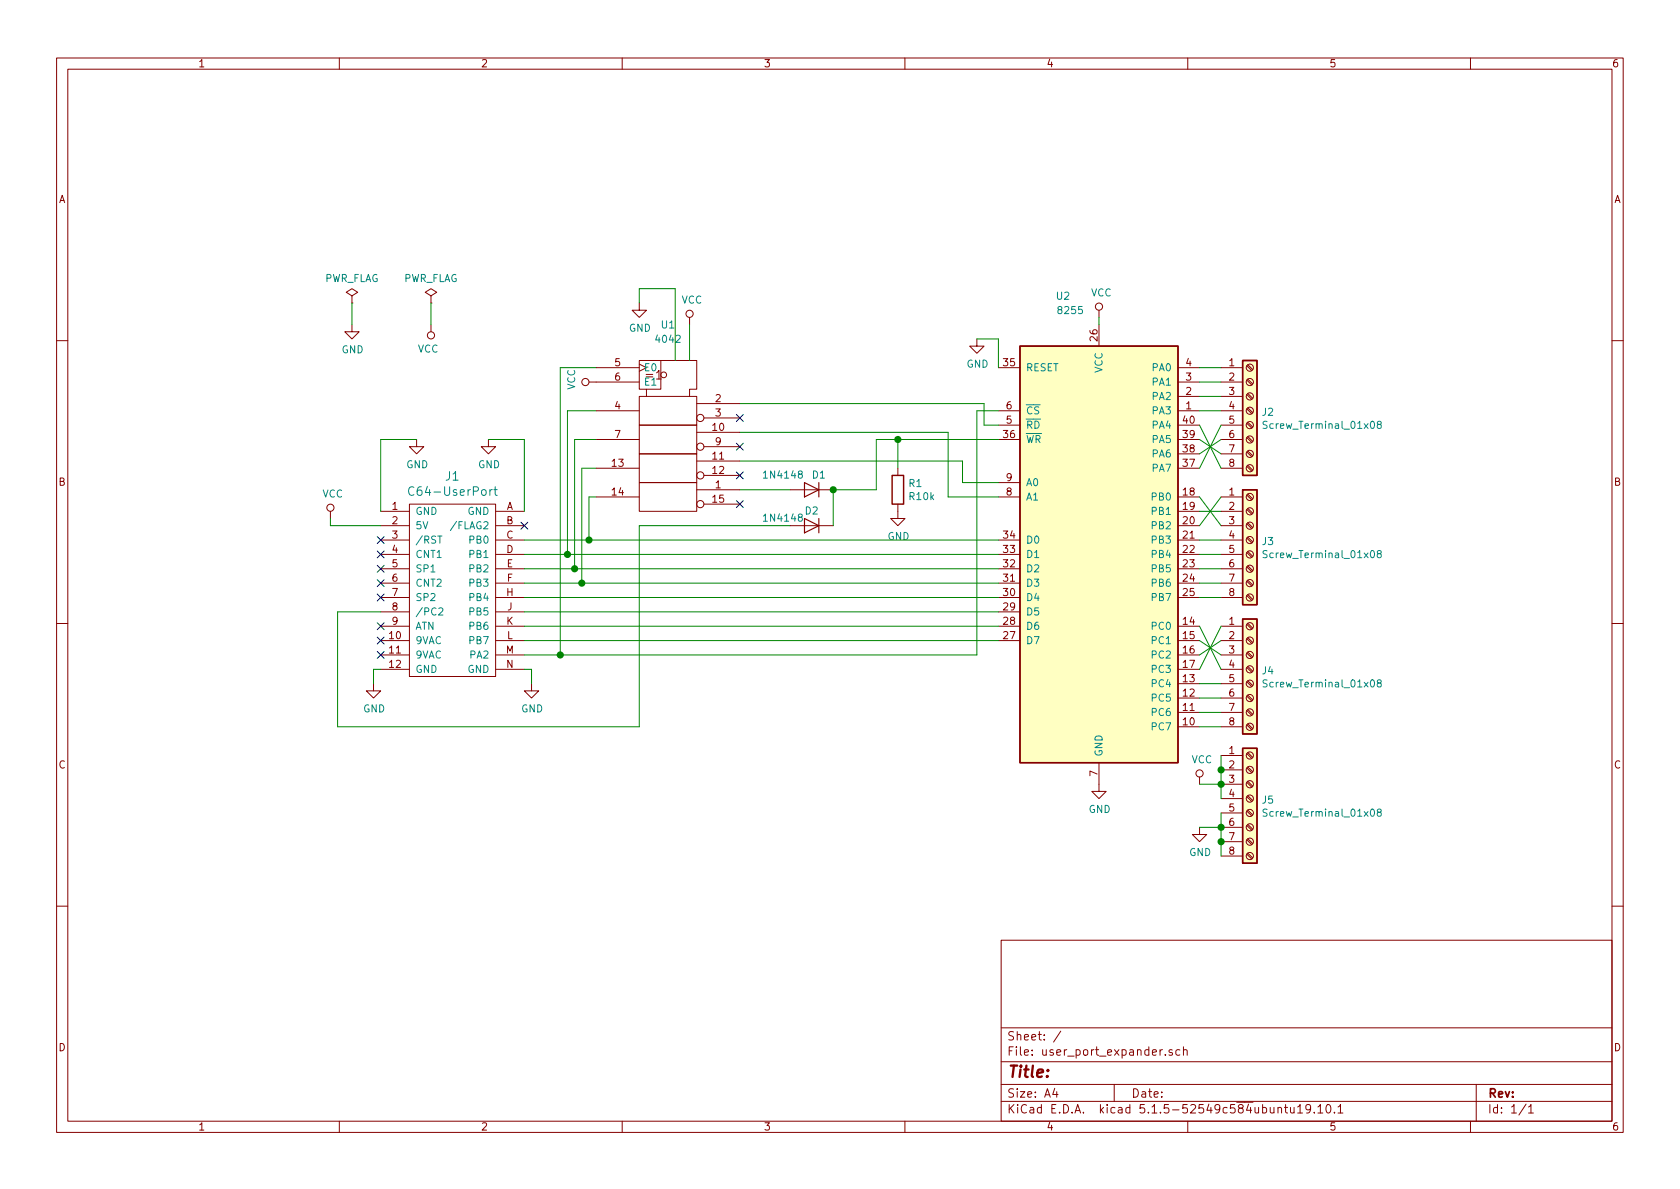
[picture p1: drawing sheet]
EESchema Schematic File Version 4
EELAYER 30 0
EELAYER END
$Descr A4 11693 8268
encoding utf-8
Sheet 1 1
Title ""
Date ""
Rev ""
Comp ""
Comment1 ""
Comment2 ""
Comment3 ""
Comment4 ""
$EndDescr
$Comp
L power:VCC #PWR02
U 1 1
P 2300 3600
F 0 "#PWR02" H 2300 3450 50  0001 C CNN
F 1 "VCC" H 2317 3773 50  0000 C CNN
F 2 "" H 2300 3600 50  0001 C CNN
F 3 "" H 2300 3600 50  0001 C CNN
	1    2300 3600
	1    0    0    -1  
$EndComp
$Comp
L Diode:1N4148 D1
U 1 1
P 5650 3400
F 0 "D1" H 5600 3300 50  0000 C CNN
F 1 "1N4148" H 5850 3300 50  0000 C CNN
F 2 "Diodes_THT:D_DO-35_SOD27_P7.62mm_Horizontal" H 5650 3225 50  0001 C CNN
F 3 "https://assets.nexperia.com/documents/data-sheet/1N4148_1N4448.pdf" H 5650 3400 50  0001 C CNN
	1    5650 3400
	-1   0    0    1   
$EndComp
$Comp
L Diode:1N4148 D2
U 1 1
P 5650 3650
F 0 "D2" H 5650 3550 50  0000 C CNN
F 1 "1N4148" H 5850 3600 50  0000 C CNN
F 2 "Diodes_THT:D_DO-35_SOD27_P7.62mm_Horizontal" H 5650 3475 50  0001 C CNN
F 3 "https://assets.nexperia.com/documents/data-sheet/1N4148_1N4448.pdf" H 5650 3650 50  0001 C CNN
	1    5650 3650
	-1   0    0    1   
$EndComp
Wire Wire Line
	4150 3450 4100 3450
Wire Wire Line
	4100 3450 4100 3750
Connection ~ 4100 3750
Wire Wire Line
	4100 3750 6950 3750
Wire Wire Line
	4150 3250 4050 3250
Wire Wire Line
	4050 3250 4050 4050
Connection ~ 4050 4050
Wire Wire Line
	4050 4050 6950 4050
Wire Wire Line
	4150 3050 4000 3050
Wire Wire Line
	4000 3050 4000 3950
Connection ~ 4000 3950
Wire Wire Line
	4000 3950 6950 3950
Wire Wire Line
	4150 2850 3950 2850
Wire Wire Line
	3950 2850 3950 3850
Connection ~ 3950 3850
Wire Wire Line
	3950 3850 6950 3850
Wire Wire Line
	6800 4550 6800 2850
Wire Wire Line
	6800 2850 6950 2850
Wire Wire Line
	3900 4550 3900 2550
Wire Wire Line
	3900 2550 4150 2550
Connection ~ 3900 4550
Wire Wire Line
	3900 4550 6800 4550
$Comp
L power:VCC #PWR06
U 1 1
P 4800 2250
F 0 "#PWR06" H 4800 2100 50  0001 C CNN
F 1 "VCC" H 4817 2423 50  0000 C CNN
F 2 "" H 4800 2250 50  0001 C CNN
F 3 "" H 4800 2250 50  0001 C CNN
	1    4800 2250
	1    0    0    -1  
$EndComp
$Comp
L power:GND #PWR07
U 1 1
P 4450 2100
F 0 "#PWR07" H 4450 1850 50  0001 C CNN
F 1 "GND" H 4455 1927 50  0000 C CNN
F 2 "" H 4450 2100 50  0001 C CNN
F 3 "" H 4450 2100 50  0001 C CNN
	1    4450 2100
	1    0    0    -1  
$EndComp
Wire Wire Line
	5150 3400 5500 3400
Wire Wire Line
	5150 3000 6600 3000
Wire Wire Line
	6600 3000 6600 3450
Wire Wire Line
	6600 3450 6950 3450
Wire Wire Line
	5150 3200 6700 3200
Wire Wire Line
	6700 3200 6700 3350
Wire Wire Line
	6700 3350 6950 3350
Wire Wire Line
	6950 2950 6850 2950
Wire Wire Line
	6850 2950 6850 2800
Wire Wire Line
	6850 2800 5150 2800
$Comp
L Interface:8255 U2
U 1 1
P 7650 3850
F 0 "U2" H 7400 5650 50  0000 C CNN
F 1 "8255" H 7450 5550 50  0000 C CNN
F 2 "Housings_DIP:DIP-40_W15.24mm_Socket_LongPads" H 7650 4150 50  0001 C CNN
F 3 "http://aturing.umcs.maine.edu/~meadow/courses/cos335/Intel8255A.pdf" H 7650 4150 50  0001 C CNN
	1    7650 3850
	1    0    0    -1  
$EndComp
NoConn ~ 5150 2900
NoConn ~ 5150 3100
NoConn ~ 5150 3300
NoConn ~ 5150 3500
$Comp
L power:GND #PWR09
U 1 1
P 6800 2350
F 0 "#PWR09" H 6800 2100 50  0001 C CNN
F 1 "GND" H 6805 2177 50  0000 C CNN
F 2 "" H 6800 2350 50  0001 C CNN
F 3 "" H 6800 2350 50  0001 C CNN
	1    6800 2350
	1    0    0    -1  
$EndComp
Wire Wire Line
	6950 2550 6950 2350
$Comp
L power:VCC #PWR010
U 1 1
P 7650 2200
F 0 "#PWR010" H 7650 2050 50  0001 C CNN
F 1 "VCC" H 7667 2373 50  0000 C CNN
F 2 "" H 7650 2200 50  0001 C CNN
F 3 "" H 7650 2200 50  0001 C CNN
	1    7650 2200
	1    0    0    -1  
$EndComp
$Comp
L power:GND #PWR011
U 1 1
P 7650 5450
F 0 "#PWR011" H 7650 5200 50  0001 C CNN
F 1 "GND" H 7655 5277 50  0000 C CNN
F 2 "" H 7650 5450 50  0001 C CNN
F 3 "" H 7650 5450 50  0001 C CNN
	1    7650 5450
	1    0    0    -1  
$EndComp
Wire Wire Line
	5800 3400 5800 3650
Wire Wire Line
	6100 3050 6100 3400
Wire Wire Line
	6100 3400 5800 3400
Wire Wire Line
	6100 3050 6250 3050
Connection ~ 5800 3400
$Comp
L Device:R R1
U 1 1
P 6250 3400
F 0 "R1" H 6320 3446 50  0000 L CNN
F 1 "R10k" H 6320 3355 50  0000 L CNN
F 2 "Resistors_THT:R_Axial_DIN0204_L3.6mm_D1.6mm_P7.62mm_Horizontal" V 6180 3400 50  0001 C CNN
F 3 "~" H 6250 3400 50  0001 C CNN
	1    6250 3400
	1    0    0    -1  
$EndComp
$Comp
L power:GND #PWR08
U 1 1
P 6250 3550
F 0 "#PWR08" H 6250 3300 50  0001 C CNN
F 1 "GND" H 6255 3377 50  0000 C CNN
F 2 "" H 6250 3550 50  0001 C CNN
F 3 "" H 6250 3550 50  0001 C CNN
	1    6250 3550
	1    0    0    -1  
$EndComp
Wire Wire Line
	6250 3250 6250 3050
Connection ~ 6250 3050
Wire Wire Line
	6250 3050 6950 3050
Wire Wire Line
	7650 2200 7650 2250
$Comp
L Connector:Screw_Terminal_01x08 J2
U 1 1
P 8700 2850
F 0 "J2" H 8780 2842 50  0000 L CNN
F 1 "Screw_Terminal_01x08" H 8780 2751 50  0000 L CNN
F 2 "TerminalBlock_Phoenix:TerminalBlock_Phoenix_MPT-2.54mm_8pol" H 8700 2850 50  0001 C CNN
F 3 "~" H 8700 2850 50  0001 C CNN
	1    8700 2850
	1    0    0    -1  
$EndComp
$Comp
L Connector:Screw_Terminal_01x08 J3
U 1 1
P 8700 3750
F 0 "J3" H 8780 3742 50  0000 L CNN
F 1 "Screw_Terminal_01x08" H 8780 3651 50  0000 L CNN
F 2 "TerminalBlock_Phoenix:TerminalBlock_Phoenix_MPT-2.54mm_8pol" H 8700 3750 50  0001 C CNN
F 3 "~" H 8700 3750 50  0001 C CNN
	1    8700 3750
	1    0    0    -1  
$EndComp
$Comp
L Connector:Screw_Terminal_01x08 J4
U 1 1
P 8700 4650
F 0 "J4" H 8780 4642 50  0000 L CNN
F 1 "Screw_Terminal_01x08" H 8780 4551 50  0000 L CNN
F 2 "TerminalBlock_Phoenix:TerminalBlock_Phoenix_MPT-2.54mm_8pol" H 8700 4650 50  0001 C CNN
F 3 "~" H 8700 4650 50  0001 C CNN
	1    8700 4650
	1    0    0    -1  
$EndComp
Wire Wire Line
	8350 2550 8500 2550
Wire Wire Line
	8350 2650 8500 2650
Wire Wire Line
	8350 2750 8500 2750
Wire Wire Line
	8350 2850 8500 2850
$Comp
L Connector:Screw_Terminal_01x08 J5
U 1 1
P 8700 5550
F 0 "J5" H 8780 5542 50  0000 L CNN
F 1 "Screw_Terminal_01x08" H 8780 5451 50  0000 L CNN
F 2 "TerminalBlock_Phoenix:TerminalBlock_Phoenix_MPT-2.54mm_8pol" H 8700 5550 50  0001 C CNN
F 3 "~" H 8700 5550 50  0001 C CNN
	1    8700 5550
	1    0    0    -1  
$EndComp
Wire Wire Line
	8350 3750 8500 3750
Wire Wire Line
	8350 3850 8500 3850
Wire Wire Line
	8350 3950 8500 3950
Wire Wire Line
	8350 4050 8500 4050
Wire Wire Line
	8350 4150 8500 4150
Wire Wire Line
	8350 4750 8500 4750
Wire Wire Line
	8350 4850 8500 4850
Wire Wire Line
	8350 4950 8500 4950
Wire Wire Line
	8350 5050 8500 5050
Wire Wire Line
	8500 5250 8500 5350
Wire Wire Line
	8500 5450 8500 5550
Wire Wire Line
	8500 5450 8500 5350
Connection ~ 8500 5450
Connection ~ 8500 5350
Wire Wire Line
	8500 5650 8500 5750
Wire Wire Line
	8500 5850 8500 5750
Connection ~ 8500 5750
Wire Wire Line
	8500 5950 8500 5850
Connection ~ 8500 5850
$Comp
L power:GND #PWR015
U 1 1
P 8350 5750
F 0 "#PWR015" H 8350 5500 50  0001 C CNN
F 1 "GND" H 8355 5577 50  0000 C CNN
F 2 "" H 8350 5750 50  0001 C CNN
F 3 "" H 8350 5750 50  0001 C CNN
	1    8350 5750
	1    0    0    -1  
$EndComp
$Comp
L power:VCC #PWR014
U 1 1
P 8350 5450
F 0 "#PWR014" H 8350 5300 50  0001 C CNN
F 1 "VCC" H 8367 5623 50  0000 C CNN
F 2 "" H 8350 5450 50  0001 C CNN
F 3 "" H 8350 5450 50  0001 C CNN
	1    8350 5450
	1    0    0    -1  
$EndComp
Wire Wire Line
	8350 5450 8500 5450
Wire Wire Line
	8350 5750 8500 5750
Wire Wire Line
	6950 2350 6800 2350
$Comp
L power:GND #PWR03
U 1 1
P 2600 4750
F 0 "#PWR03" H 2600 4500 50  0001 C CNN
F 1 "GND" H 2605 4577 50  0000 C CNN
F 2 "" H 2600 4750 50  0001 C CNN
F 3 "" H 2600 4750 50  0001 C CNN
	1    2600 4750
	1    0    0    -1  
$EndComp
Wire Wire Line
	3650 4550 3900 4550
Wire Wire Line
	3650 4450 6950 4450
Wire Wire Line
	3650 4350 6950 4350
Wire Wire Line
	3650 4250 6950 4250
Wire Wire Line
	3650 4150 6950 4150
Wire Wire Line
	3650 4050 4050 4050
Wire Wire Line
	3650 3950 4000 3950
Wire Wire Line
	3650 3850 3950 3850
Wire Wire Line
	3650 3750 4100 3750
$Comp
L power:GND #PWR013
U 1 1
P 3700 4750
F 0 "#PWR013" H 3700 4500 50  0001 C CNN
F 1 "GND" H 3705 4577 50  0000 C CNN
F 2 "" H 3700 4750 50  0001 C CNN
F 3 "" H 3700 4750 50  0001 C CNN
	1    3700 4750
	1    0    0    -1  
$EndComp
Wire Wire Line
	3650 4650 3700 4650
Wire Wire Line
	3700 4650 3700 4750
$Comp
L power:GND #PWR012
U 1 1
P 3400 3050
F 0 "#PWR012" H 3400 2800 50  0001 C CNN
F 1 "GND" H 3405 2877 50  0000 C CNN
F 2 "" H 3400 3050 50  0001 C CNN
F 3 "" H 3400 3050 50  0001 C CNN
	1    3400 3050
	1    0    0    -1  
$EndComp
Wire Wire Line
	3400 3050 3650 3050
$Comp
L hackup-commodore:C64-UserPort J1
U 1 1
P 3150 4450
F 0 "J1" H 3150 5597 60  0000 C CNN
F 1 "C64-UserPort" H 3150 5491 60  0000 C CNN
F 2 "Hackup_Commodore:C64-User-Port-Female" H 3150 5500 60  0001 C CNN
F 3 "~" H 3150 3600 60  0001 C CNN
	1    3150 4450
	-1   0    0    -1  
$EndComp
NoConn ~ 2650 4550
NoConn ~ 2650 4450
NoConn ~ 2650 4150
NoConn ~ 2650 4050
NoConn ~ 2650 3950
NoConn ~ 2650 3850
NoConn ~ 2650 3750
Wire Wire Line
	2600 4750 2600 4650
Wire Wire Line
	2600 4650 2650 4650
Wire Wire Line
	2300 3600 2300 3650
Wire Wire Line
	2300 3650 2650 3650
$Comp
L power:GND #PWR016
U 1 1
P 2900 3050
F 0 "#PWR016" H 2900 2800 50  0001 C CNN
F 1 "GND" H 2905 2877 50  0000 C CNN
F 2 "" H 2900 3050 50  0001 C CNN
F 3 "" H 2900 3050 50  0001 C CNN
	1    2900 3050
	1    0    0    -1  
$EndComp
Wire Wire Line
	2650 3050 2900 3050
Wire Wire Line
	2650 3050 2650 3550
Wire Wire Line
	3650 3050 3650 3550
Wire Wire Line
	3000 2100 3000 2250
Wire Wire Line
	2450 2100 2450 2250
$Comp
L power:VCC #PWR04
U 1 1
P 3000 2250
F 0 "#PWR04" H 3000 2100 50  0001 C CNN
F 1 "VCC" H 3018 2423 50  0000 C CNN
F 2 "" H 3000 2250 50  0001 C CNN
F 3 "" H 3000 2250 50  0001 C CNN
	1    3000 2250
	-1   0    0    1   
$EndComp
$Comp
L power:GND #PWR01
U 1 1
P 2450 2250
F 0 "#PWR01" H 2450 2000 50  0001 C CNN
F 1 "GND" H 2455 2077 50  0000 C CNN
F 2 "" H 2450 2250 50  0001 C CNN
F 3 "" H 2450 2250 50  0001 C CNN
	1    2450 2250
	1    0    0    -1  
$EndComp
$Comp
L power:PWR_FLAG #FLG02
U 1 1
P 3000 2100
F 0 "#FLG02" H 3000 2175 50  0001 C CNN
F 1 "PWR_FLAG" H 3000 2273 50  0000 C CNN
F 2 "" H 3000 2100 50  0001 C CNN
F 3 "~" H 3000 2100 50  0001 C CNN
	1    3000 2100
	1    0    0    -1  
$EndComp
$Comp
L power:PWR_FLAG #FLG01
U 1 1
P 2450 2100
F 0 "#FLG01" H 2450 2175 50  0001 C CNN
F 1 "PWR_FLAG" H 2450 2273 50  0000 C CNN
F 2 "" H 2450 2100 50  0001 C CNN
F 3 "~" H 2450 2100 50  0001 C CNN
	1    2450 2100
	1    0    0    -1  
$EndComp
Wire Wire Line
	4800 2250 4800 2500
Wire Wire Line
	4450 2100 4450 2000
Wire Wire Line
	4450 2000 4700 2000
Wire Wire Line
	4700 2000 4700 2500
$Comp
L 4xxx_IEEE:4042 U1
U 1 1
P 4650 3000
F 0 "U1" H 4650 3750 50  0000 C CNN
F 1 "4042" H 4650 3650 50  0000 C CNN
F 2 "Housings_DIP:DIP-16_W7.62mm_Socket_LongPads" H 4650 3000 50  0001 C CNN
F 3 "" H 4650 3000 50  0001 C CNN
	1    4650 3000
	1    0    0    -1  
$EndComp
$Comp
L power:VCC #PWR0101
U 1 1
P 4150 2650
F 0 "#PWR0101" H 4150 2500 50  0001 C CNN
F 1 "VCC" H 4167 2823 50  0000 C CNN
F 2 "" H 4150 2650 50  0001 C CNN
F 3 "" H 4150 2650 50  0001 C CNN
	1    4150 2650
	0    -1   -1   0   
$EndComp
Wire Wire Line
	5500 3650 4450 3650
Wire Wire Line
	4450 3650 4450 5050
Wire Wire Line
	4450 5050 2350 5050
Wire Wire Line
	2350 5050 2350 4250
Wire Wire Line
	2350 4250 2650 4250
NoConn ~ 2650 4350
NoConn ~ 3650 3650
Wire Wire Line
	8350 3650 8500 3450
Wire Wire Line
	8350 3450 8500 3650
Wire Wire Line
	8350 3550 8500 3550
Wire Wire Line
	8350 4650 8500 4350
Wire Wire Line
	8350 4550 8500 4450
Wire Wire Line
	8350 4450 8500 4550
Wire Wire Line
	8350 4350 8500 4650
Wire Wire Line
	8350 3250 8500 2950
Wire Wire Line
	8350 2950 8500 3250
Wire Wire Line
	8350 3150 8500 3050
Wire Wire Line
	8350 3050 8500 3150
$EndSCHEMATC
